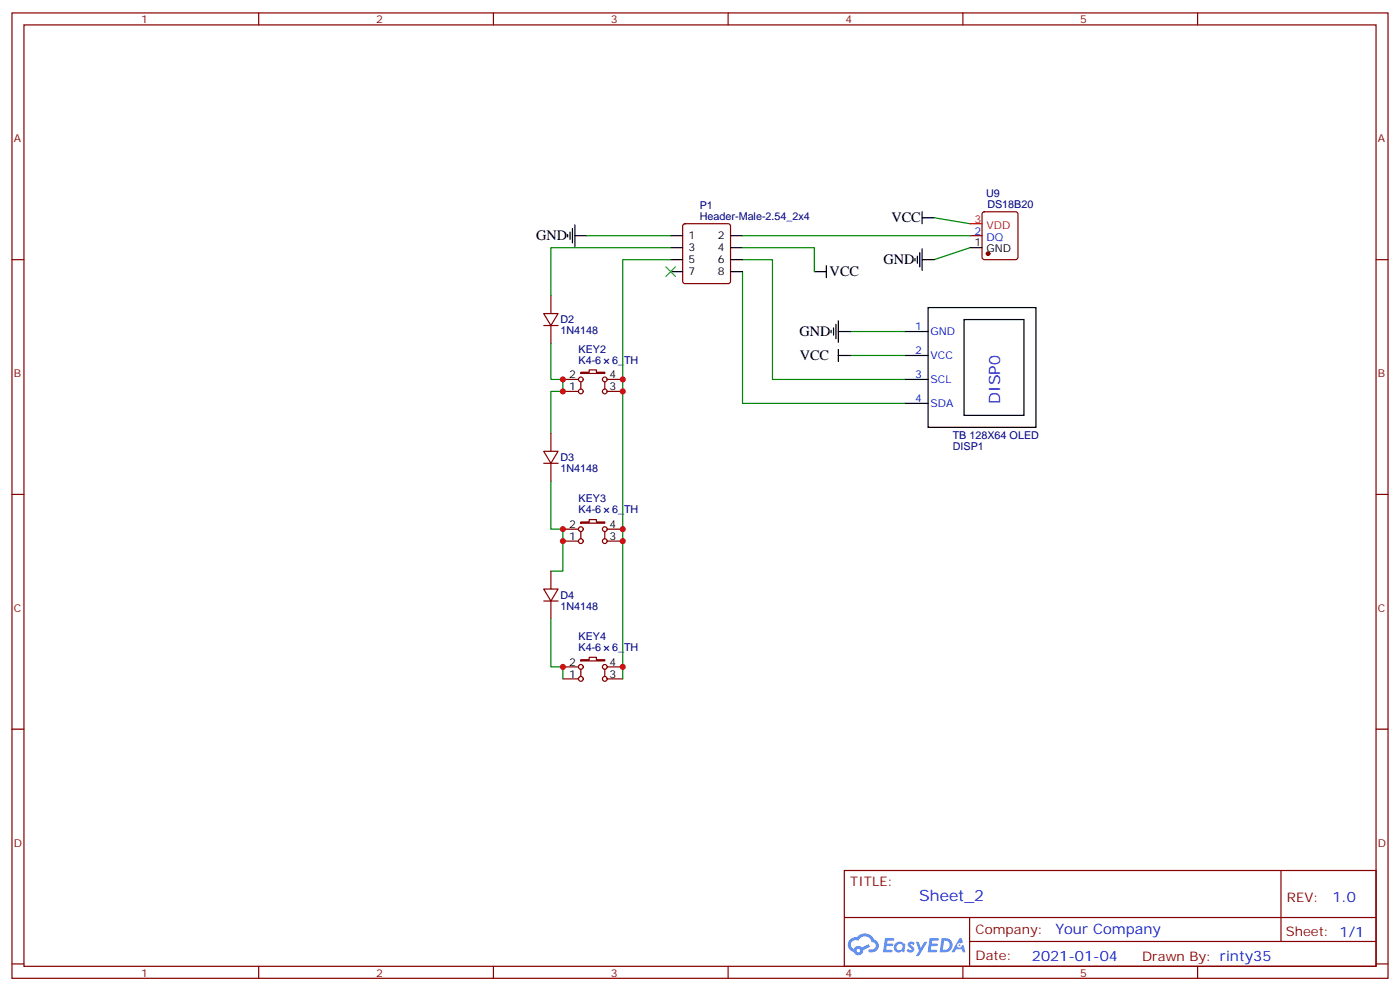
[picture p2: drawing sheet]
<svg xmlns="http://www.w3.org/2000/svg" width="412mm" height="292mm" viewBox="0 0 412 292" stroke-linecap="round" stroke-linejoin="round" font-family="sans-serif">
<g fill="none" stroke="#870000" stroke-width=".35">
<path d="M3.5 3.8h405.4v284.3h-405.4zM7.1 7.3h398.2v277.3h-398.2zM76.2 3.8v3.5M145.3 3.8v3.5M214.5 3.8v3.5M283.6 3.8v3.5M352.8 3.8v3.5M3.5 76.5h3.6M405.3 76.5h3.6M3.5 145.6h3.6M405.3 145.6h3.6M3.5 214.8h3.6"/>
<path d="M405.3 214.8h3.6M248.7 256.4h156.6v28.2h-156.6zM377.3 256.4v20.9M248.7 270.2h156.5M285.6 277.3h119.6M285.6 270.2v14.2M3.5 283.9h3.6M76.2 284.6v3.5M145.3 284.6v3.5M214.5 284.6v3.5M283.6 284.6v3.5M352.8 284.6v3.5"/>
<path d="M405.3 283.9h3.6"/>
</g>
<g fill="#5487ff">
<path d="M267.7 277.6a1.22 1.22 0 0 1 1.7 .2l-.4 .6a.47 .47 0 0 0-.3-.4 .47 .47 0 0 0-.5 .2l.1 .2a1.14 1.14 0 0 1 .8 1.8 1.14 1.14 0 0 1-1.9 0l-.2-.2 .5-.6 .7 .5a.29 .29 0 0 0 .3-.3 .29 .29 0 0 0-.2-.3 1.04 1.04 0 0 1-.6-1.7z"/>
<path d="M260.7 276.3h2.4l.3 .2-.2 .5-1.8 .1-.1 .8h1.5l.3 .4-.3 .4h-1.6l-.2 1.1h1.7l.2 .3-.2 .3-2.6 .1z"/>
<path d="M273.8 276.3h2.4l.3 .2-.1 .5-1.8 .1-.2 .8h1.6l.3 .4-.4 .4h-1.6l-.1 1.1h1.7l.2 .3-.2 .3-2.6 .1z"/>
<path d="M282.6 276.3h.7l.3 1.3-.6 .3a.69 .69 0 0 0-1 .3 .69 .69 0 0 0 .4 .9 .69 .69 0 0 0 .9-.6l.5-.2 .6 2.2h-.8l-.2-.9h-1.8l-.5 .9h-.8z"/>
<path d="M269.8 277.4h.8l.6 1.8 1.1-1.8h.9l-2.6 4.2h-.8l.9-1.5z"/>
<path d="M277.4 276.3l-.6 4.2h1.3a2.11 2.11 0 0 0 2.5-2.1 2.11 2.11 0 0 0-2.5-2.1zM278.1 277.1a1.39 1.39 0 0 1 1.7 1.4 1.39 1.39 0 0 1-1.8 1.3h-.3z"/>
<path d="M263.7 277.9a1.54 1.54 0 0 0-.1 2.2 1.54 1.54 0 0 0 2.2 .1l.6 .3 .3-2.3-.2-.3h-.4a1.49 1.49 0 0 0-2.4 0zM264 278.9a.94 .94 0 0 1 1.8 0 .94 .94 0 0 1-1.8 0z"/>
<path d="M250.4 276.7a2.18 2.18 0 0 0 1.1 3.7 1.44 1.44 0 0 0 1.6 .9 1.44 1.44 0 0 0 1.2-1.4l2-1.1-.5-.7-1.9 1a1.47 1.47 0 0 0-2.4 .4 1.39 1.39 0 0 1-.7-1.9 1.39 1.39 0 0 1 2-.5 2.12 2.12 0 0 1 2.2-1.3 2.12 2.12 0 0 1 1.9 1.7 1.14 1.14 0 0 1 1.1 1.4 1.14 1.14 0 0 1-1.7 .7 .43 .43 0 0 0-.5 .4 .43 .43 0 0 0 .4 .5 1.98 1.98 0 0 0 2.5-1.2 1.98 1.98 0 0 0-1.2-2.6 3.1 3.1 0 0 0-5.3-.6l-.9 .1zM252.3 280a.55 .55 0 0 1 1.1 0 .55 .55 0 0 1-1.1 0z"/>
<circle cx="282.6" cy="278.4" r=".26"/>
</g>
<g fill="none" stroke="#000" stroke-width=".35">
<path d="M167.2 69.1v.7M167.9 68.4v2.1M168.6 67.3v4.2M169.3 69.4h3.6M169.3 66.3v6.3M197.6 76.5h3.5M197.6 69.4h3.5M197.6 73h3.5M215.2 76.5h3.5M215.2 69.4h3.5M215.2 73h3.5M243.4 78.2v3.6"/>
<path d="M269.5 76.1v.7M270.2 75.4v2.1M270.9 74.4v4.2M271.6 76.5h3.6M271.6 62.4v3.5M271.6 73.3v6.4M271.6 64.1h3.6M285.8 73h3.5M197.6 80h3.5M215.2 80h3.5M239.9 80h3.5M244.8 97.3v.7"/>
<path d="M245.5 96.6v2.1M246.2 95.5v4.3M246.9 97.6h3.6M246.9 94.5v6.3M266.3 97.6h7.1M273.4 90.6h31.8v35.3h-31.8zM284 94.1h17.6v28.2h-17.6zM246.9 104.7h3.6M246.9 102.9v3.6M266.3 104.7h7.1M266.3 111.8h7.1M266.3 118.8h7.1"/>
</g>
<g fill="none" stroke="#008700" stroke-width=".35">
<path d="M172.9 69.4h24.7M197.6 73h-35.3v14.1M197.6 76.5h-14.2v123.5M218.7 76.5h8.8v35.3h38.8M218.7 73h21.2v7M218.7 69.4h67.1M275.2 64.1l10.6 1.8M285.8 73l-10.6 3.5M218.7 80v38.8h47.6M250.5 97.6h15.8M162.3 101.2v10.6h3.5v3.5h-3.5v12.3M250.5 104.7h15.8"/>
<path d="M162.3 141.7v14.2h3.5v12.3h-3.5M162.3 182.3v14.1h3.5v3.6"/>
</g>
<g fill="none" stroke="#870000" stroke-width=".35">
<path d="M201.3 66.1l.5-.2h12.7l.5 .2 .2 .5v16.2l-.2 .5-.5 .2h-12.7l-.5-.2-.2-.5v-16.2zM285.8 69.4h3.5M289.5 62.6l.5-.2h9.2l.5 .2 .2 .5v12.7l-.3 .5-.4 .2h-9.2l-.5-.3-.2-.4v-12.7zM160.2 92.4h4.2l-2.1 3.5zM160.2 95.9h4.2M162.3 87.1v5.3M162.3 95.9v5.3M165.8 115.3h4.6M165.8 111.8h4.6M171.1 109.6h2.5v-.7h2.1v.7h2.5v.4h-7.1zM171.1 112.5v2.1M178.2 112.5v2.1"/>
<path d="M178.9 115.3h4.5M178.9 111.8h4.5M160.2 132.9h4.2l-2.1 3.6zM160.2 136.5h4.2M162.3 127.6v5.3M162.3 136.5v5.2M165.8 159.4h4.6M165.8 155.9h4.6M171.1 153.7h2.5v-.7h2.1v.7h2.5v.4h-7.1zM171.1 156.6v2.1M178.2 156.6v2.1M178.9 159.4h4.5"/>
<path d="M178.9 155.9h4.5M160.2 173.5h4.2l-2.1 3.5zM160.2 177h4.2M162.3 168.2v5.3M162.3 177v5.3M165.8 200h4.6M165.8 196.4h4.6M171.1 194.3h2.5v-.7h2.1v.7h2.5v.4h-7.1zM171.1 197.1v2.1M178.2 197.1v2.1M178.9 200h4.5M178.9 196.4h4.5"/>
<circle cx="171.1" cy="115.3" r=".71"/>
<circle cx="171.1" cy="111.8" r=".71"/>
<circle cx="178.2" cy="115.3" r=".71"/>
<circle cx="178.2" cy="111.8" r=".71"/>
<circle cx="171.1" cy="159.4" r=".71"/>
<circle cx="171.1" cy="155.9" r=".71"/>
<circle cx="178.2" cy="159.4" r=".71"/>
<circle cx="178.2" cy="155.9" r=".71"/>
<circle cx="171.1" cy="200" r=".71"/>
<circle cx="171.1" cy="196.4" r=".71"/>
<circle cx="178.2" cy="200" r=".71"/>
<circle cx="178.2" cy="196.4" r=".71"/>
</g>
<path d="M196.1 78.6l2.9 2.8M199 78.6l-2.9 2.8" fill="none" stroke="#3c3" stroke-width=".35"/>
<circle cx="291" cy="74.7" r=".53" fill="#870000" stroke="#870000" stroke-width=".35"/>
<path d="M285.8 65.9h3.5" fill="none" stroke="#f00" stroke-width=".35"/>
<g fill="#c00">
<circle cx="165.8" cy="111.8" r=".88"/>
<circle cx="183.4" cy="111.8" r=".88"/>
<circle cx="165.8" cy="115.3" r=".88"/>
<circle cx="165.8" cy="155.9" r=".88"/>
<circle cx="183.4" cy="155.9" r=".88"/>
<circle cx="183.4" cy="115.3" r=".88"/>
<circle cx="165.8" cy="159.4" r=".88"/>
<circle cx="165.8" cy="196.4" r=".88"/>
<circle cx="183.4" cy="196.4" r=".88"/>
<circle cx="183.4" cy="159.4" r=".88"/>
</g>
<g font-size="4.6" fill="#00f">
<text x="294.6" y="119" transform="rotate(-90 294.6 119)">DISP0</text>
<text x="270.8" y="265.4">Sheet_2</text>
</g>
<g font-size="4.2">
<text x="262.6" y="65.5">VCC</text>
<text x="157.9" y="70.8">GND</text>
<text x="260.2" y="77.9">GND</text>
<text x="244.4" y="81.4">VCC</text>
<text x="235.5" y="99">GND</text>
<text x="235.6" y="106.1">VCC</text>
</g>
<g font-size="4.2" fill="#00f">
<text x="392.5" y="265.7">1.0</text>
<text x="310.9" y="275.2">Your Company</text>
<text x="304" y="283">2021-01-04</text>
</g>
<g font-size="3.9" fill="#800">
<text x="250.5" y="261">TITLE:</text>
<text x="379.1" y="265.7">REV:</text>
<text x="287.4" y="275.2">Company:</text>
<text x="378.7" y="275.8">Sheet: 1/1</text>
<text x="287.4" y="282.9">Date:</text>
<text x="336.4" y="282.9">Drawn By: rinty35</text>
</g>
<g font-size="3.2" fill="#800">
<text x="41.6" y="6.8">1</text>
<text x="110.8" y="6.8">2</text>
<text x="179.9" y="6.8">3</text>
<text x="249.1" y="6.8">4</text>
<text x="318.2" y="6.8">5</text>
<text x="4.1" y="41.9">A</text>
<text x="405.9" y="41.9">A</text>
<text x="4.1" y="111.1">B</text>
<text x="405.9" y="111.1">B</text>
<text x="4.1" y="180.2">C</text>
<text x="405.9" y="180.2">C</text>
<text x="4.1" y="249.3">D</text>
<text x="405.9" y="249.3">D</text>
<text x="41.6" y="287.6">1</text>
<text x="110.8" y="287.6">2</text>
<text x="179.9" y="287.6">3</text>
<text x="249.1" y="287.6">4</text>
<text x="318.2" y="287.6">5</text>
</g>
<g font-size="3.2" fill="#000080">
<text x="290.5" y="58.1">U9</text>
<text x="206.1" y="64.8">Header-Male-2.54_2x4</text>
<text x="206.1" y="61.6">P1</text>
<text x="290.8" y="61.3">DS18B20</text>
<text x="165.1" y="95.3">D2</text>
<text x="165.1" y="98.5">1N4148</text>
<text x="170.4" y="107.1">K4-6</text>
<text x="170.4" y="103.9">KEY2</text>
<text x="180.3" y="107.1">6_TH</text>
<text x="280.6" y="129.4">TB 128X64 OLED</text>
<text x="165.1" y="135.8">D3</text>
<text x="280.6" y="132.6">DISP1</text>
<text x="165.1" y="139.1">1N4148</text>
<text x="170.4" y="147.9">KEY3</text>
<text x="170.4" y="151.2">K4-6</text>
<text x="180.3" y="151.2">6_TH</text>
<text x="165.1" y="179.6">1N4148</text>
<text x="165.1" y="176.4">D4</text>
<text x="170.4" y="191.7">K4-6</text>
<text x="170.4" y="188.5">KEY4</text>
<text x="180.3" y="191.7">6_TH</text>
</g>
<g font-size="3.2" fill="#f00">
<text x="287.1" y="65.5">3</text>
<text x="290.6" y="67.3">VDD</text>
</g>
<g font-size="3.2">
<text x="202.8" y="70.5">1</text>
<text x="211.4" y="70.5">2</text>
<text x="202.8" y="74">3</text>
<text x="202.8" y="77.5">5</text>
<text x="211.4" y="74">4</text>
<text x="211.4" y="77.5">6</text>
<text x="287.1" y="72.6">1</text>
<text x="290.6" y="74.4">GND</text>
<text x="202.8" y="81.1">7</text>
<text x="211.4" y="81.1">8</text>
<text x="167.7" y="111.4">2</text>
<text x="179.6" y="111.4">4</text>
<text x="167.7" y="114.9">1</text>
<text x="179.6" y="114.9">3</text>
<text x="167.7" y="155.5">2</text>
<text x="179.6" y="155.5">4</text>
<text x="167.7" y="159">1</text>
<text x="179.6" y="159">3</text>
<text x="167.7" y="196.1">2</text>
<text x="179.6" y="196.1">4</text>
<text x="167.7" y="199.6">1</text>
<text x="179.6" y="199.6">3</text>
</g>
<g font-size="3.2" fill="#00f">
<text x="287.1" y="69.1">2</text>
<text x="290.6" y="70.8">DQ</text>
<text x="269.6" y="97.3">1</text>
<text x="274.1" y="98.7">GND</text>
<text x="269.6" y="104.4">2</text>
<text x="274.1" y="105.8">VCC</text>
<text x="269.6" y="111.4">3</text>
<text x="274.1" y="112.8">SCL</text>
<text x="269.6" y="118.5">4</text>
<text x="274.1" y="119.9">SDA</text>
</g>
</svg>
